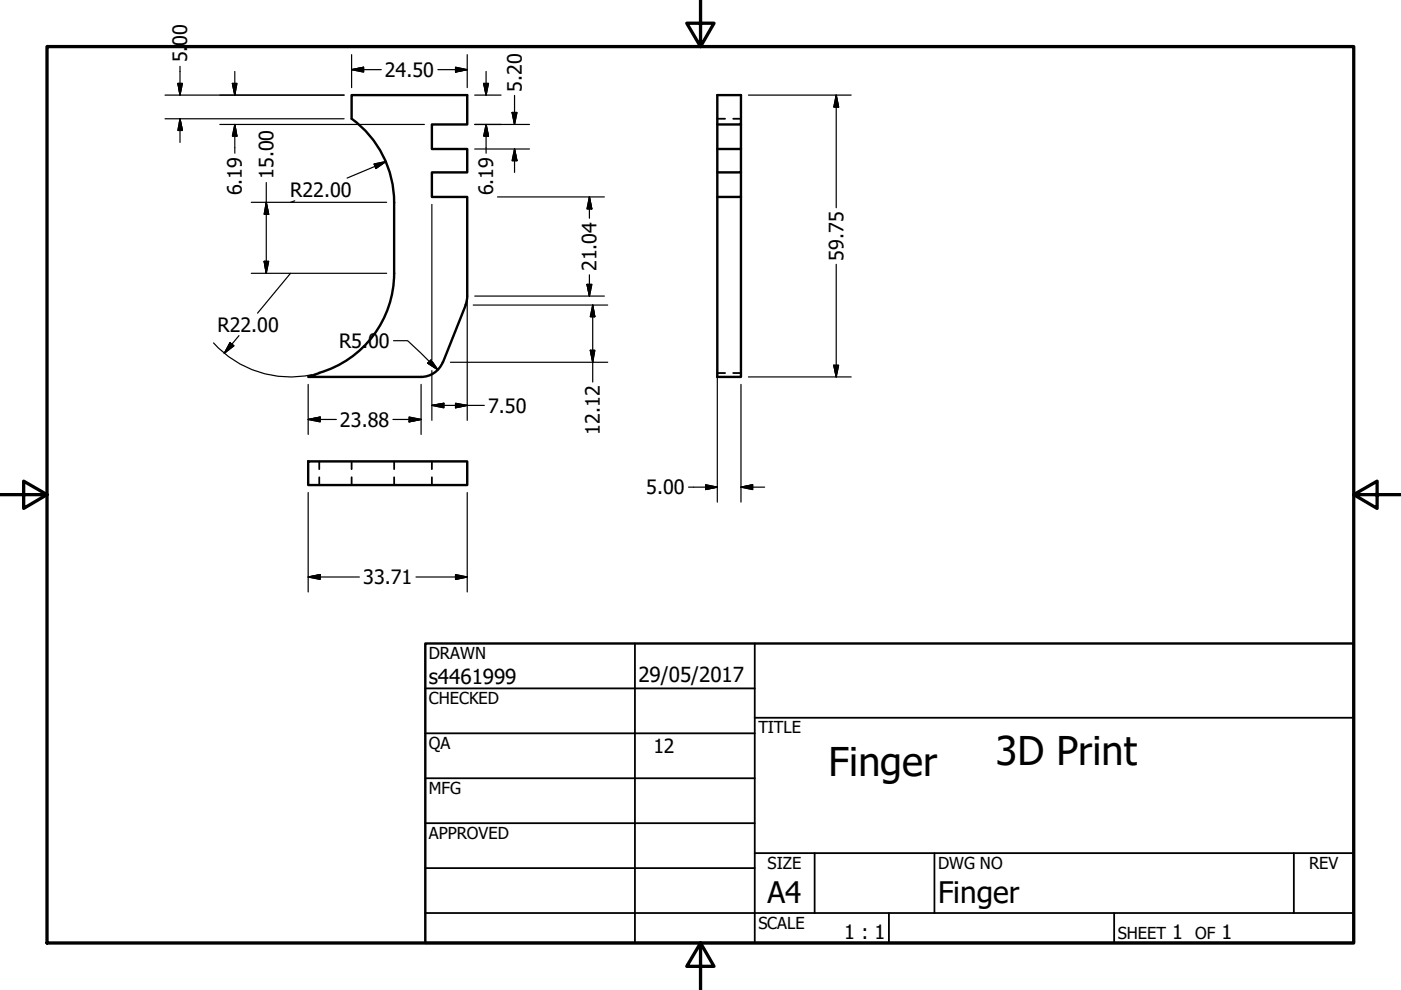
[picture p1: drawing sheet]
<svg xmlns="http://www.w3.org/2000/svg" width="297mm" height="210mm" viewBox="0 0 297 210" stroke-linecap="round" stroke-linejoin="round" font-family="sans-serif">
<!-- layer: Visible (ANSI) -->
<path d="M74.5 25.2v-5h24.6v6.2h-7.5v5.2h7.5v4.9h-7.5v5.3h7.5v21M74.6 25.2a22 22 0 0 1 9 17.7M152.1 26.4h5v-6.2h-5v59.7h5v-38.1M157.1 26.4v5.2h-5M157.1 31.6v4.9h-5M157.1 36.5v5.3h-5M83.6 42.9v15a22 22 0 0 1-15.9 21.2M93.9 76.8a5 5 0 0 1-4.6 3.1h-24l2.4-.8M98.7 64.7l-4.8 12.1M99.1 62.8l-.4 1.8M65.3 97.8h33.8v5h-33.8z" fill="none" stroke="#000" stroke-width=".51"/>
<!-- layer: Hidden (ANSI) -->
<path d="M152.1 25.2h1.6M155.4 25.2h1.7M152.1 79.1h1.6M155.4 79.1h1.7M67.7 97.8v1.7M74.5 97.8v1.7M83.6 97.8v1.7M91.6 97.8v1.7M67.7 101.2v1.6M74.5 101.2v1.6M83.6 101.2v1.6M91.6 101.2v1.6" fill="none" stroke="#000" stroke-width=".38"/>
<!-- layer: Border (ANSI) -->
<path d="M148.5 -.1v10l-2.9-5h5.8l-2.9 5M10 9.9h277v190h-277zM0 104.9h10l-5-2.9v5.8l5-2.9M287 104.9l5 2.9v-5.8l-5 2.9h10M148.5 199.9l2.9 5h-5.8l2.9-5v10" fill="none" stroke="#000" stroke-width=".7"/>
<!-- layer: Title (ANSI) -->
<g fill="none" stroke="#000" stroke-width=".38">
<path d="M134.6 136.4v63.5M160 136.4v63.5M90.2 146h69.8M90.2 155.5h69.8M160 152.2h127M90.2 165h69.8M90.2 174.5h69.8M90.2 193.6h196.8M90.2 184.1h69.8M160 180.9h127M172.7 180.9v12.7M188.5 193.6v6.3"/>
<path d="M198.1 180.9v12.7M236.2 193.6v6.3M274.3 180.9v12.7"/>
</g>
<path d="M90.2 136.4h196.8v63.5h-196.8z" fill="none" stroke="#000" stroke-width=".51"/>
<!-- layer: Dimension (ANSI) -->
<g fill="none" stroke="#000" stroke-width=".25">
<path d="M37.7 17.7h1l-.5 2.5zM38.2 14.1v6.1M49.3 17.7h.9l-.4 2.5zM49.8 15.1v5.1M74.5 14.8l2.6-.5v1zM74.5 14.8h6.3M74.5 11.6v7M92.8 14.8h6.3M96.6 14.3l2.5 .5-2.5 .5zM99.1 11.6v7M102.6 17.7h1l-.5 2.5zM103.1 15.1v5.1"/>
<path d="M35 20.2h38M35 25.2h38M38.2 25.2l.5 2.5h-1zM38.2 25.2v5M46.6 26.4h43.4M49.8 26.4l.4 2.5h-.9zM49.8 26.4v6.1M56.5 38.7v19.2M79.3 34.8l2.5-.5-2.1 1.4zM81.8 34.3l-8.2 3.5M100.6 20.2h5.6M100.6 26.4h11.7"/>
<path d="M100.6 31.6h11.7M103.1 26.4l.5 2.5h-1zM103.1 26.4v6.1M108.6 23.8h1l-.5 2.6zM109.1 31.6l.5 2.5h-1zM109.1 20.2v6.2M109.1 31.6v4.9M158.7 20.2h21.8M177.3 20.2l.5 2.5h-1zM177.3 20.2v23.8M53.3 42.9h28.7M53.3 57.9h28.7"/>
<path d="M56 55.4h1l-.5 2.5zM56.5 42.9l.5 2.5h-1zM61.6 57.9l-7 8.5M62.5 42.6l-.9 .3M91.6 43.3v32.9M99.1 43.3v45.8M105.5 41.8h22.6M125 41.8l.5 2.5h-1zM125 41.8v4.5M125 58.3v4.5M177.3 56v23.9M45.3 72.7a22 22 0 0 0 20.8 6.7"/>
<path d="M48.8 72.7l.8 .6-2 1.6zM50.7 71.2l-3.1 3.7M83.4 72.2h3l6.4 6.2M91.4 76.3l1.4 2.1-2.1-1.4zM91.6 78.6v10.5M95.5 76.8h33.3M100.3 64.7h28.5M100.6 62.8h27.5M124.5 60.3h1l-.5 2.5zM125.2 74.3h.9l-.4 2.5zM125.7 64.7l.4 2.5h-.9zM125.7 64.7v16.3"/>
<path d="M152.1 78.4v28.1M158.7 79.9h21.8M176.8 77.4h1l-.5 2.5zM65.3 88.9l2.6-.5v1zM65.3 81.5v10.6M65.3 88.9h6M83.3 88.9h6M86.7 88.4l2.6 .5-2.6 .5zM89.3 81.5v10.6M91.6 86l2.5-.5v1zM91.6 86h11.1M96.6 85.5l2.5 .5-2.5 .5z"/>
<path d="M157.1 81.5v25M65.3 104.4v21.1M99.1 104.4v21.1M146 103.3h6.1M149.6 102.8l2.5 .5-2.5 .5zM157.1 103.3l2.5-.5v1zM157.1 103.3h5M65.3 122.3l2.6-.5v1zM65.3 122.3h10.9M88.2 122.3h10.9M96.6 121.8l2.5 .5-2.5 .5z"/>
</g>
<g fill="#000" stroke="#000" stroke-width=".25">
<path d="M37.7 17.7l.5 2.5zM37.7 17.7h1l-.5 2.5zM49.3 17.7l.5 2.5zM49.3 17.7h.9l-.4 2.5zM74.5 14.8l2.6-.5zM74.5 14.8l2.6-.5v1zM96.6 15.3l2.5-.5zM96.6 14.3l2.5 .5-2.5 .5zM102.6 17.7l.5 2.5zM102.6 17.7h1l-.5 2.5zM38.2 25.2l.5 2.5zM38.2 25.2l.5 2.5h-1z"/>
<path d="M49.8 26.4l.4 2.5zM49.8 26.4l.4 2.5h-.9zM79.7 35.7l2.1-1.4zM79.3 34.8l2.5-.5-2.1 1.4zM103.1 26.4l.5 2.5zM103.1 26.4l.5 2.5h-1zM108.6 23.8l.5 2.6zM108.6 23.8h1l-.5 2.6zM109.1 31.6l.5 2.5zM109.1 31.6l.5 2.5h-1zM177.3 20.2l.5 2.5zM177.3 20.2l.5 2.5h-1z"/>
<path d="M56 55.4l.5 2.5zM56 55.4h1l-.5 2.5zM56.5 42.9l.5 2.5zM56.5 42.9l.5 2.5h-1zM125 41.8l.5 2.5zM125 41.8l.5 2.5h-1zM48.8 72.7l-1.2 2.2zM48.8 72.7l.8 .6-2 1.6zM90.7 77l2.1 1.4zM91.4 76.3l1.4 2.1-2.1-1.4zM124.5 60.3l.5 2.5zM124.5 60.3h1l-.5 2.5z"/>
<path d="M125.2 74.3l.5 2.5zM125.2 74.3h.9l-.4 2.5zM125.7 64.7l.4 2.5zM125.7 64.7l.4 2.5h-.9zM176.8 77.4l.5 2.5zM176.8 77.4h1l-.5 2.5zM65.3 88.9l2.6-.5zM65.3 88.9l2.6-.5v1zM86.7 89.4l2.6-.5zM86.7 88.4l2.6 .5-2.6 .5zM91.6 86l2.5-.5zM91.6 86l2.5-.5v1z"/>
<path d="M96.6 86.5l2.5-.5zM96.6 85.5l2.5 .5-2.5 .5zM149.6 103.8l2.5-.5zM149.6 102.8l2.5 .5-2.5 .5zM157.1 103.3l2.5-.5zM157.1 103.3l2.5-.5v1zM65.3 122.3l2.6-.5zM65.3 122.3l2.6-.5v1zM96.6 122.8l2.5-.5zM96.6 121.8l2.5 .5-2.5 .5z"/>
</g>
<g font-size="8.4">
<text x="175.6" y="164.6">Finger</text>
<text x="211.1" y="162.3">3D Print</text>
</g>
<g font-size="6.3">
<text x="162.8" y="191.4">A4</text>
<text x="198.9" y="191.5">Finger</text>
</g>
<g font-size="4.4">
<text x="90.9" y="145.1">s4461999</text>
<text x="135.4" y="144.5">29/05/2017</text>
</g>
<g font-size="4.2">
<text x="39.7" y="9.7" transform="rotate(-90 39.7 9.7)">00</text>
<text x="39.7" y="13.2" transform="rotate(-90 39.7 13.2)">5.</text>
<text x="81.6" y="16.3">24.50</text>
<text x="110.6" y="19.4" transform="rotate(-90 110.6 19.4)">5.20</text>
<text x="51.3" y="41.4" transform="rotate(-90 51.3 41.4)">6.19</text>
<text x="58" y="37.9" transform="rotate(-90 58 37.9)">15.00</text>
<text x="61.5" y="41.7">R22.00</text>
<text x="104.6" y="41.4" transform="rotate(-90 104.6 41.4)">6.19</text>
<text x="126.5" y="57.5" transform="rotate(-90 126.5 57.5)">21.04</text>
<text x="178.8" y="55.3" transform="rotate(-90 178.8 55.3)">59.75</text>
<text x="46.1" y="70.3">R22.00</text>
<text x="71.9" y="73.8">R5.00</text>
<text x="103.5" y="87.5">7.50</text>
<text x="72.1" y="90.5">23.88</text>
<text x="127.2" y="92.2" transform="rotate(-90 127.2 92.2)">12.12</text>
<text x="137" y="104.8">5.00</text>
<text x="77" y="123.9">33.71</text>
<text x="179" y="199.2">1 : 1</text>
<text x="248.5" y="199.1">1</text>
<text x="259" y="199.1">1</text>
</g>
<text font-size="4.1" x="138.6" y="159.7">12</text>
<g font-size="3.5">
<text x="90.9" y="139.7">DRAWN</text>
<text x="90.9" y="149.3">CHECKED</text>
<text x="160.8" y="155.5">TITLE</text>
<text x="90.9" y="158.8">QA</text>
<text x="90.9" y="168.3">MFG</text>
<text x="90.9" y="177.8">APPROVED</text>
<text x="162.8" y="184.2">SIZE</text>
<text x="198.9" y="184.2">DWG NO</text>
<text x="277.6" y="184.2">REV</text>
<text x="160.8" y="196.9">SCALE</text>
<text x="237" y="199.1">SHEET</text>
<text x="253.4" y="199.1">OF</text>
</g>
</svg>
